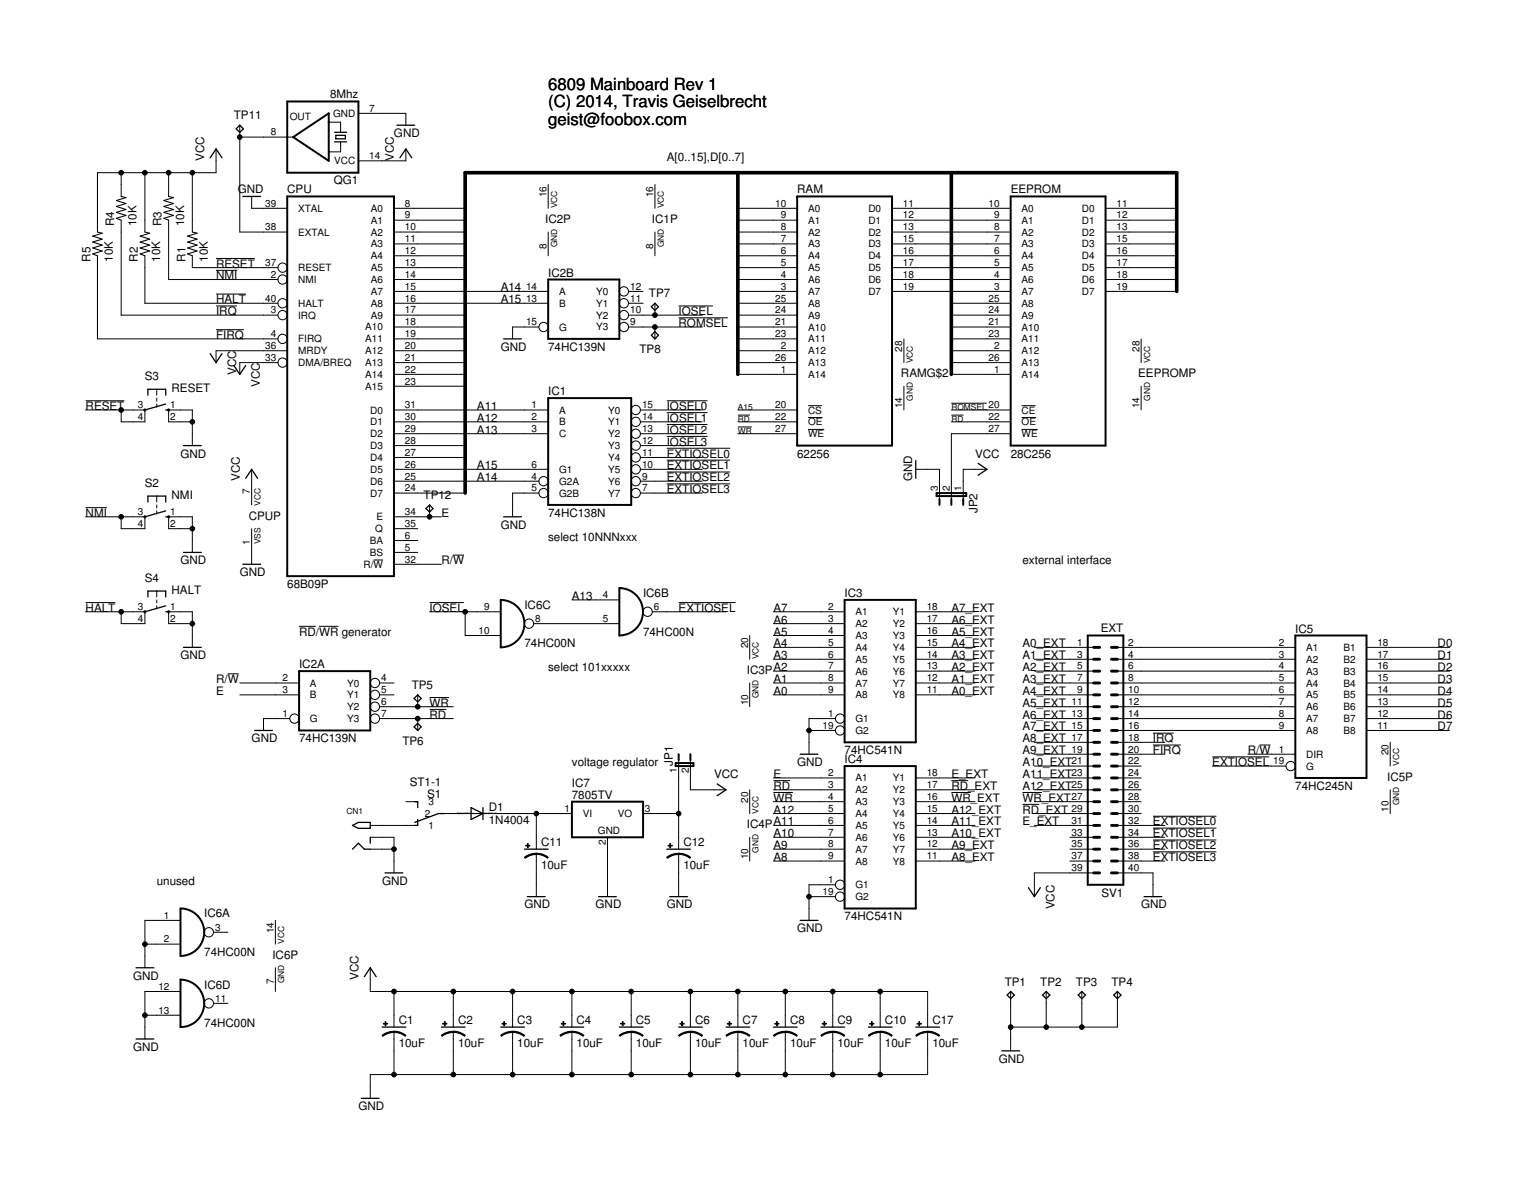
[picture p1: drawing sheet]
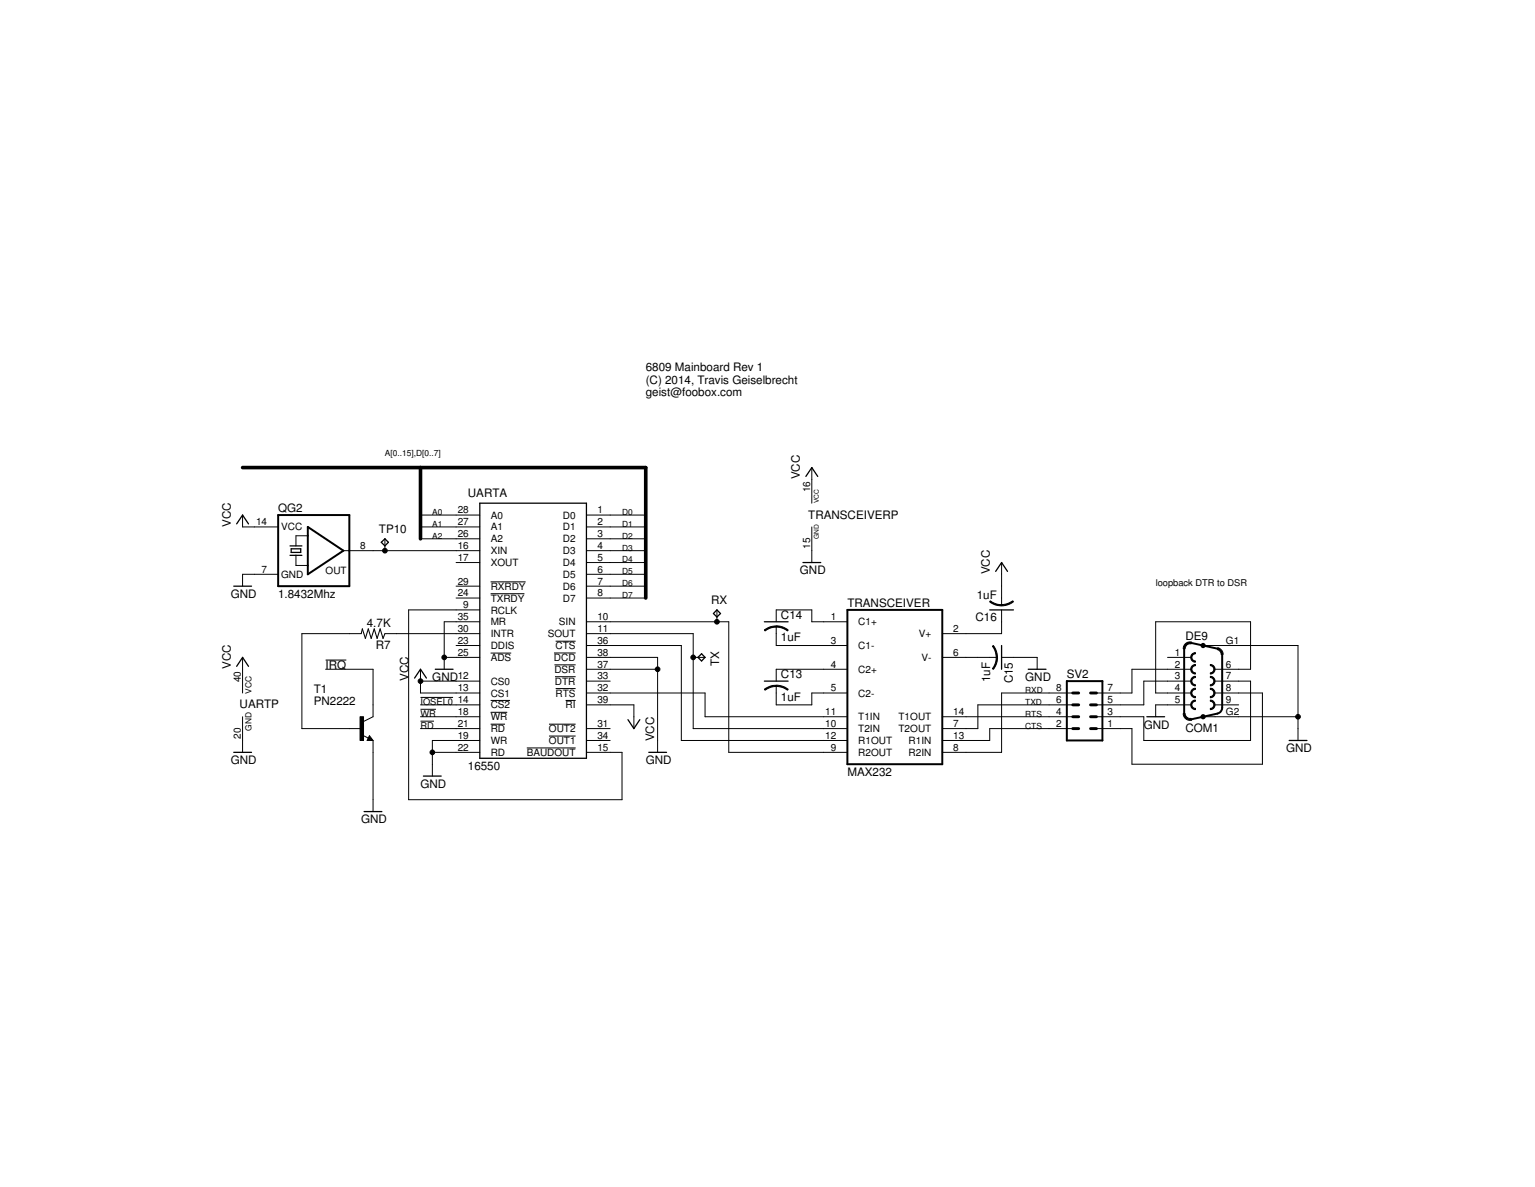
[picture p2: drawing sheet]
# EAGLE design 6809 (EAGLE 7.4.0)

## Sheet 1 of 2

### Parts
C1  10uF  CPOL-USE1.8-4  [E1,8-4]
C2  10uF  CPOL-USE1.8-4  [E1,8-4]
C3  10uF  CPOL-USE1.8-4  [E1,8-4]
C4  10uF  CPOL-USE1.8-4  [E1,8-4]
C5  10uF  CPOL-USE1.8-4  [E1,8-4]
C6  10uF  CPOL-USE1.8-4  [E1,8-4]
C7  10uF  CPOL-USE1.8-4  [E1,8-4]
C8  10uF  CPOL-USE1.8-4  [E1,8-4]
C9  10uF  CPOL-USE1.8-4  [E1,8-4]
C10  10uF  CPOL-USE1.8-4  [E1,8-4]
C11  10uF  CPOL-USE1.8-4  [E1,8-4]
C12  10uF  CPOL-USE1.8-4  [E1,8-4]
C17  10uF  CPOL-USE1.8-4  [E1,8-4]
CN1  2.1MMJACKTHM  [PJ-102A]
CPU  68B09P  6809  [DIL40]
D1  1N4004  [DO41-10]
EEPROM  28C256  [DIL28]
IC1  74HC138N  [DIL16]
IC2  74HC139N  [DIL16]
IC3  74HC541N  [DIL20]
IC4  74HC541N  [DIL20]
IC5  74HC245N  [DIL20]
IC6  74HC00N  [DIL14]
IC7  7805TV  [TO220V]
JP1  JP1E  [JP1]
JP2  JP2E  [JP2]
QG1  8Mhz  QG5860  [DIL14S]
R1  10K  R-US_0207/10  [0207/10]
R2  10K  R-US_0207/10  [0207/10]
R3  10K  R-US_0207/10  [0207/10]
R4  10K  R-US_0207/10  [0207/10]
R5  10K  R-US_0207/10  [0207/10]
RAM  62256  [DIL28]
S1  ST1-1  [ST1-1]
S2  NMI  10-XX  [B3F-10XX]
S3  RESET  10-XX  [B3F-10XX]
S4  HALT  10-XX  [B3F-10XX]
SV1  EXT  MA20-2  [MA20-2]
TP1  TPPAD1-13  [P1-13]
TP2  TPPAD1-13  [P1-13]
TP3  TPPAD1-13  [P1-13]
TP4  TPPAD1-13  [P1-13]
TP5  TPTP10R  [TP10R]
TP6  TPTP10R  [TP10R]
TP7  TPTP10R  [TP10R]
TP8  TPTP10R  [TP10R]
TP11  TPTP10R  [TP10R]
TP12  TPTP10R  [TP10R]

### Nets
!EXTIOSEL: IC5.19(G) IC6.6(B:O)
!EXTIOSEL0: IC1.11(Y4) SV1.4
!EXTIOSEL1: IC1.10(Y5) SV1.6
!EXTIOSEL2: IC1.9(Y6) SV1.8
!EXTIOSEL3: IC1.7(Y7) SV1.10
!FIRQ: CPU.4(FIRQ) R5.1 SV1.14
!HALT: CPU.40(HALT) R2.1 S4.3(P) S4.4(P1)
!IOSEL: IC2.10(B:Y2) IC6.9(C:I0) IC6.10(C:I1) TP7.TP
!IOSEL0: IC1.15(Y0) ; also sheet 2
!IOSEL1: IC1.14(Y1)
!IOSEL2: IC1.13(Y2)
!IOSEL3: IC1.12(Y3)
!IRQ: CPU.3(IRQ) R4.1 SV1.12 ; also sheet 2
!NMI: CPU.2(NMI) R3.1 S2.3(P) S2.4(P1)
!RD: EEPROM.22(!OE) IC2.7(A:Y3) IC4.8(A7) RAM.22(!OE) TP6.TP ; also sheet 2
!RD!_EXT: IC4.12(Y7) SV1.5
!RESET: CPU.37(RESET) R1.1 S3.3(P) S3.4(P1)
!ROMSEL: EEPROM.20(!CE) IC2.9(B:Y3) TP8.TP
!WR: IC2.6(A:Y2) IC4.7(A6) RAM.27(!WE) TP5.TP ; also sheet 2
!WR!_EXT: IC4.13(Y6) SV1.7
A0: CPU.8(A0) EEPROM.10(A0) IC4.6(A5) RAM.10(A0) ; also sheet 2
A0_EXT: IC4.14(Y5) SV1.15
A1: CPU.9(A1) EEPROM.9(A1) IC4.5(A4) RAM.9(A1) ; also sheet 2
A1_EXT: IC4.15(Y4) SV1.17
A2: CPU.10(A2) EEPROM.8(A2) IC4.4(A3) RAM.8(A2) ; also sheet 2
A2_EXT: IC4.16(Y3) SV1.19
A3: CPU.11(A3) EEPROM.7(A3) IC4.3(A2) RAM.7(A3)
A3_EXT: IC4.17(Y2) SV1.21
A4: CPU.12(A4) EEPROM.6(A4) IC4.2(A1) RAM.6(A4)
A4_EXT: IC4.18(Y1) SV1.23
A5: CPU.13(A5) EEPROM.5(A5) IC3.9(A8) RAM.5(A5)
A5_EXT: IC3.11(Y8) SV1.25
A6: CPU.14(A6) EEPROM.4(A6) IC3.8(A7) RAM.4(A6)
A6_EXT: IC3.12(Y7) SV1.27
A7: CPU.15(A7) EEPROM.3(A7) IC3.7(A6) RAM.3(A7)
A7_EXT: IC3.13(Y6) SV1.29
A8: CPU.16(A8) EEPROM.25(A8) IC3.6(A5) RAM.25(A8)
A8_EXT: IC3.14(Y5) SV1.31
A9: CPU.17(A9) EEPROM.24(A9) IC3.5(A4) RAM.24(A9)
A9_EXT: IC3.15(Y4) SV1.33
A10: CPU.18(A10) EEPROM.21(A10) IC3.4(A3) RAM.21(A10)
A10_EXT: IC3.16(Y3) SV1.35
A11: CPU.19(A11) EEPROM.23(A11) IC1.1(A) IC3.3(A2) RAM.23(A11)
A11_EXT: IC3.17(Y2) SV1.37
A12: CPU.20(A12) EEPROM.2(A12) IC1.2(B) IC3.2(A1) RAM.2(A12)
A12_EXT: IC3.18(Y1) SV1.39
A13: CPU.21(A13) EEPROM.26(A13) IC1.3(C) IC6.4(B:I0) RAM.26(A13)
A14: CPU.22(A14) EEPROM.1(A14) IC1.4(G2A) IC2.14(B:A) RAM.1(A14)
A15: CPU.23(A15) IC1.6(G1) IC2.13(B:B) RAM.20(!CS)
D0: CPU.31(D0) EEPROM.11(D0) IC5.18(B1) RAM.11(D0) ; also sheet 2
D0_EXT: IC5.2(A1) SV1.26
D1: CPU.30(D1) EEPROM.12(D1) IC5.17(B2) RAM.12(D1) ; also sheet 2
D1_EXT: IC5.3(A2) SV1.28
D2: CPU.29(D2) EEPROM.13(D2) IC5.16(B3) RAM.13(D2) ; also sheet 2
D2_EXT: IC5.4(A3) SV1.30
D3: CPU.28(D3) EEPROM.15(D3) IC5.15(B4) RAM.15(D3) ; also sheet 2
D3_EXT: IC5.5(A4) SV1.32
D4: CPU.27(D4) EEPROM.16(D4) IC5.14(B5) RAM.16(D4) ; also sheet 2
D4_EXT: IC5.6(A5) SV1.34
D5: CPU.26(D5) EEPROM.17(D5) IC5.13(B6) RAM.17(D5) ; also sheet 2
D5_EXT: IC5.7(A6) SV1.36
D6: CPU.25(D6) EEPROM.18(D6) IC5.12(B7) RAM.18(D6) ; also sheet 2
D6_EXT: IC5.8(A7) SV1.38
D7: CPU.24(D7) EEPROM.19(D7) IC5.11(B8) RAM.19(D7) ; also sheet 2
D7_EXT: IC5.9(A8) SV1.40
E: CPU.34(E) IC2.3(A:B) IC4.9(A8) TP12.TP
E_EXT: IC4.11(Y8) SV1.3
GND [power]: C1.- C2.- C3.- C4.- C5.- C6.- C7.- C8.- C9.- C10.- C11.- C12.- C17.- CN1.RING CN1.RING_SW CPU.1(VSS) CPU.39(XTAL) IC1.5(G2B) IC2.1(A:G) IC2.15(B:G) IC3.1(G1) IC3.19(G2) IC4.1(G1) IC4.19(G2) IC6.1(A:I0) IC6.2(A:I1) IC6.12(D:I0) IC6.13(D:I1) IC7.2(GND) JP2.3 QG1.7(GND) S2.1(S) S2.2(S1) S3.1(S) S3.2(S1) S4.1(S) S4.2(S1) SV1.2 TP1.TP TP2.TP TP3.TP TP4.TP ; also sheet 2
N$3: C11.+ D1.C IC7.1(VI)
N$4: IC6.5(B:I1) IC6.8(C:O)
N$5: CN1.TIP S1.P$1
N$13: CPU.38(EXTAL) QG1.8(OUT) TP11.TP
N$15: D1.A S1.P$2
N$25: EEPROM.27(!WE) JP2.2
N$26: C12.+ IC7.3(VO) JP1.1
R/!W: CPU.32(R/!W) IC2.2(A:A) IC5.1(DIR)
VCC [power]: C1.+ C2.+ C3.+ C4.+ C5.+ C6.+ C7.+ C8.+ C9.+ C10.+ C17.+ CPU.7(VCC) CPU.33(DMA/BREQ) CPU.36(MRDY) JP1.2 JP2.1 QG1.14(VCC) R1.2 R2.2 R3.2 R4.2 R5.2 SV1.1 ; also sheet 2
Unconnected: CPU.5(BS) CPU.6(BA) CPU.35(Q) IC2.4(A:Y0) IC2.5(A:Y1) IC2.11(B:Y1) IC2.12(B:Y0) IC6.3(A:O) IC6.11(D:O) S1.P$3 SV1.9 SV1.11 SV1.13 SV1.16 SV1.18 SV1.20 SV1.22 SV1.24

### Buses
A[0..15],D[0..7]

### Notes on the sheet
- 6809 Mainboard Rev 1.99
  (C) 2014, Travis Geiselbrecht
  geist@foobox.com
- 6809 Mainboard Rev 1
  (C) 2014, Travis Geiselbrecht
  geist@foobox.com
- select 10NNNxxx
- external interface
- !RD!/!WR! generator
- select 101xxxxx
- voltage regulator
- unused

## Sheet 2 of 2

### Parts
C13  1uF  C-US025-025X050  [C025-025X050]
C14  1uF  C-US025-025X050  [C025-025X050]
C15  1uF  C-US025-025X050  [C025-025X050]
C16  1uF  C-US025-025X050  [C025-025X050]
COM  M09HP  [M09HP]
JP3  JP2E  [JP2]
QG2  1.8432Mhz  QG5860  [DIL14S]
R7  4.7K  R-US_0207/10  [0207/10]
SV2  MA05-2  [MA05-2]
T1  PN2222  2N2222  [TO92-EBC-OVAL]
TP10  TPTP10R  [TP10R]
TRANSCEIVER  MAX232  [DIL16]
UART  16550  [DIL40]

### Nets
!IOSEL0: UART.14(A:!CS2) ; also sheet 1
!IRQ: T1.C ; also sheet 1
!RD: UART.21(A:!RD) ; also sheet 1
!WR: UART.18(A:!WR) ; also sheet 1
A0: UART.28(A:A0) ; also sheet 1
A1: UART.27(A:A1) ; also sheet 1
A2: UART.26(A:A2) ; also sheet 1
CTS: SV2.6 TRANSCEIVER.13(R1IN)
D0: UART.1(A:D0) ; also sheet 1
D1: UART.2(A:D1) ; also sheet 1
D2: UART.3(A:D2) ; also sheet 1
D3: UART.4(A:D3) ; also sheet 1
D4: UART.5(A:D4) ; also sheet 1
D5: UART.6(A:D5) ; also sheet 1
D6: UART.7(A:D6) ; also sheet 1
D7: UART.8(A:D7) ; also sheet 1
GND [power]: C15.1 COM.5 JP3.1 QG2.7(GND) T1.E TRANSCEIVER.15(GND) UART.19(A:WR) UART.20(P:GND) UART.22(A:RD) UART.25(A:!ADS) UART.35(A:MR) UART.37(A:!DSR) UART.38(A:!DCD) ; also sheet 1
N$1: QG2.8(OUT) TP10.TP UART.16(A:XIN)
N$2: TRANSCEIVER.11(T1IN) UART.32(A:!RTS)
N$6: JP3.2 TRANSCEIVER.10(T2IN) UART.11(A:SOUT)
N$7: TRANSCEIVER.12(R1OUT) UART.36(A:!CTS)
N$8: COM.4 SV2.9
N$9: C14.1 TRANSCEIVER.1(C1+)
N$10: C14.2 TRANSCEIVER.3(C1-)
N$11: JP3.3 TRANSCEIVER.9(R2OUT) UART.10(A:SIN)
N$12: C13.1 TRANSCEIVER.4(C2+)
N$14: C13.2 TRANSCEIVER.5(C2-)
N$16: COM.2 SV2.1
N$17: COM.8 SV2.5
N$18: COM.7 SV2.7
N$19: C16.1 TRANSCEIVER.2(V+)
N$20: COM.3 SV2.3
N$21: C15.2 TRANSCEIVER.6(V-)
N$22: R7.2 T1.B
N$23: R7.1 UART.30(A:INTR)
N$24: COM.6 SV2.10
N$27: UART.9(A:RCLK) UART.15(A:!BAUDOUT)
RTS: SV2.8 TRANSCEIVER.14(T1OUT)
RXD: SV2.2 TRANSCEIVER.8(R2IN)
TXD: SV2.4 TRANSCEIVER.7(T2OUT)
VCC [power]: C16.2 QG2.14(VCC) TRANSCEIVER.16(VCC) UART.12(A:CS0) UART.13(A:CS1) UART.39(A:!RI) UART.40(P:VCC) ; also sheet 1
Unconnected: COM.1 COM.9 UART.17(A:XOUT) UART.23(A:DDIS) UART.24(A:!TXRDY) UART.29(A:!RXRDY) UART.31(A:!OUT2) UART.33(A:!DTR) UART.34(A:!OUT1)

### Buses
A[0..15],D[0..7]

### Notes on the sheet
- 6809 Mainboard Rev 1.99
  (C) 2014, Travis Geiselbrecht
  geist@foobox.com
- loopback DTR to DSR

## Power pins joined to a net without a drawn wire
GND: EEPROM.14(GND) IC1.8(GND) IC2.8(P:GND) IC3.10(GND) IC4.10(GND) IC5.10(GND) IC6.7(P:GND) RAM.14(GND)
VCC: EEPROM.28(VCC) IC1.16(VCC) IC2.16(P:VCC) IC3.20(VCC) IC4.20(VCC) IC5.20(VCC) IC6.14(P:VCC) RAM.28(VCC)
